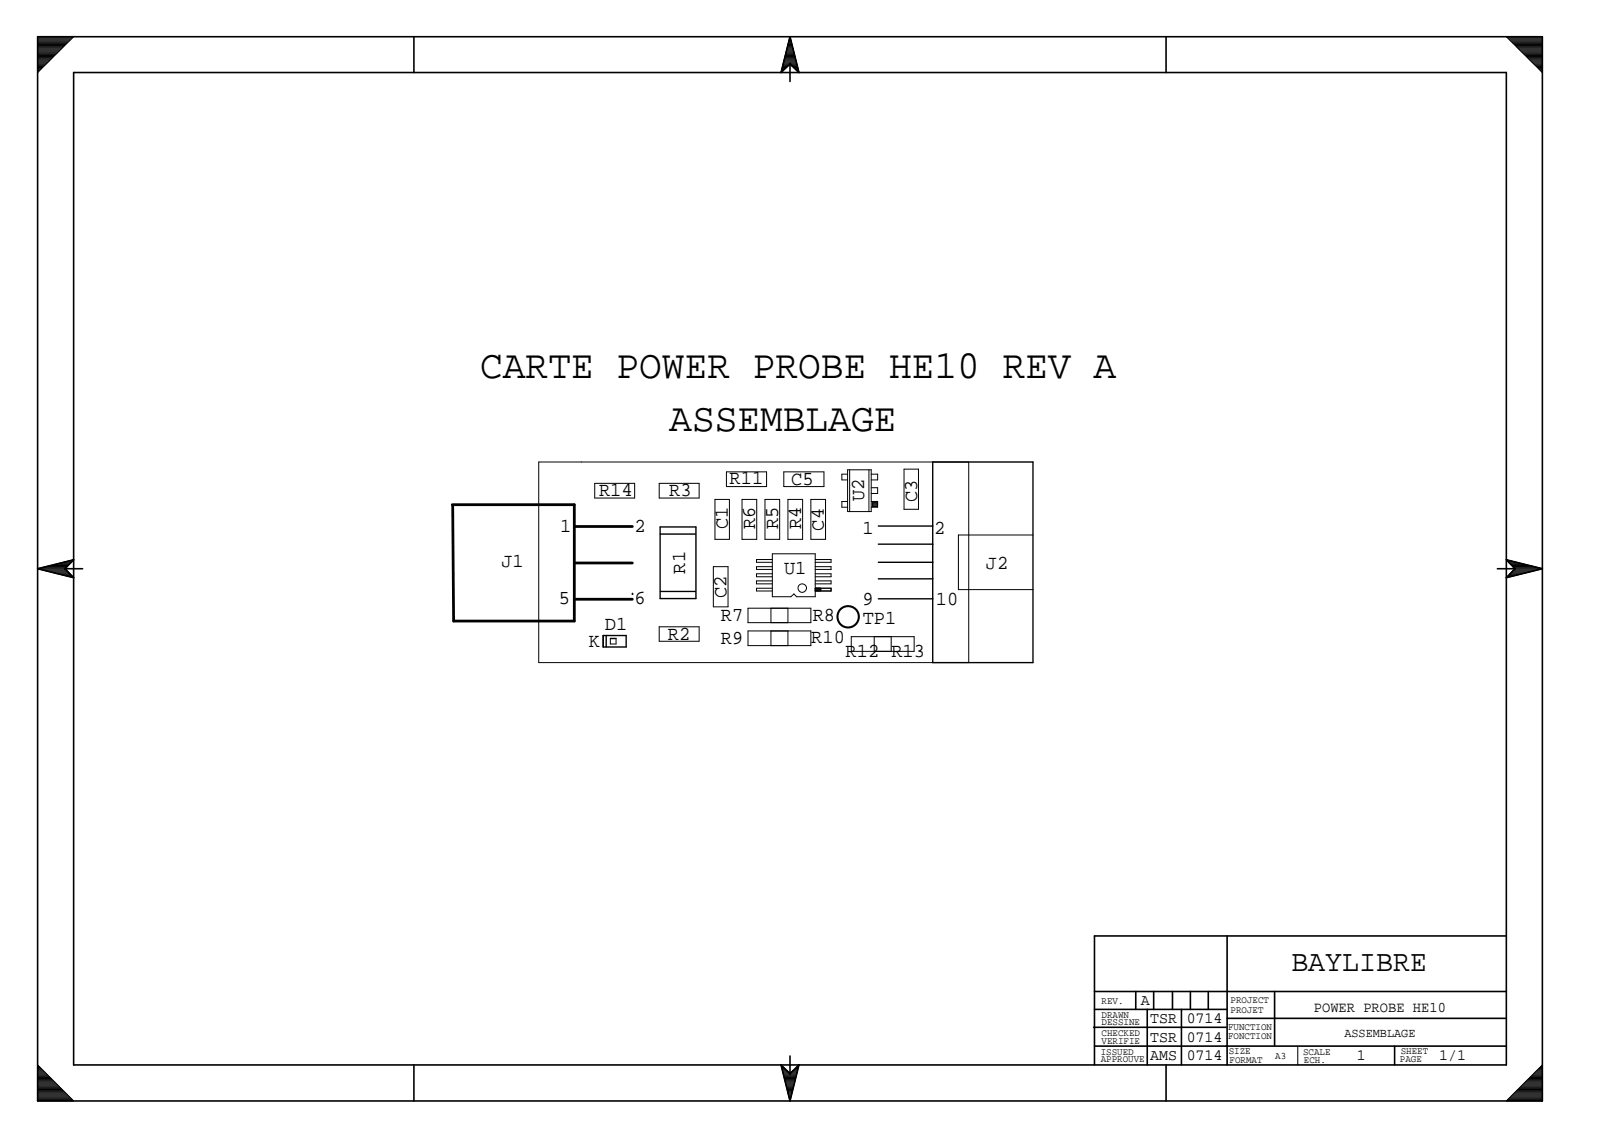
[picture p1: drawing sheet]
<svg xmlns="http://www.w3.org/2000/svg" width="297mm" height="210mm" viewBox="0 0 297 210" stroke-linecap="round" stroke-linejoin="round" font-family="sans-serif">
<g fill="none" stroke="#000" stroke-width=".18">
<path d="M6.9 13.3h.1M6.9 13.1h.3M6.9 13h.5M6.9 12.8h.6M6.9 12.6h.8M6.9 12.4h1M6.9 12.3h1.1M6.9 12.1h1.3M6.9 11.9h1.5M6.9 11.8h1.6M6.9 11.6h1.8M6.9 11.4h2"/>
<path d="M6.9 11.3h2.2M6.9 11.1h2.3M6.9 10.9h2.5M6.9 10.8h2.7M6.9 10.6h2.8M6.9 10.4h3M6.9 10.2h3.2M6.9 10.1h3.3M6.9 9.9h3.5M6.9 9.7h3.7M6.9 9.6h3.8M6.9 9.4h4"/>
<path d="M6.9 9.2h4.2M6.9 9.1h4.4M6.9 8.9h4.5M6.9 8.7h4.7M6.9 8.6h4.9M6.9 8.4h5M6.9 8.2h5.2M6.9 8h5.4M6.9 7.9h5.5M6.9 7.7h5.7M6.9 7.5h5.9M6.9 7.4h6.1"/>
<path d="M6.9 7.2h6.2M6.9 7h6.4M6.9 6.9h6.6M6.9 6.8h6.7l-6.7 6.6zM144.1 13.3h.1M144.1 13.1h.3M144.2 13h.4M144.2 12.8h.5M144.3 12.6h.6M144.3 12.4h.8M144.4 12.3h.9M144.4 12.1h1.1"/>
<path d="M144.4 11.9h1.3M144.5 11.8h2.5M144.5 11.6h2.5M144.6 11.4h2.3M144.6 11.3h2.3M144.6 11.1h2.3M144.7 10.9h2.1M144.7 10.8h2.1M144.8 10.6h1.9M144.8 10.4h1.9M144.9 10.2h1.7M144.9 10.1h1.7"/>
<path d="M144.9 9.9h1.7M145 9.7h1.5M145 9.6h1.5M145.1 9.4h1.3M145.1 9.2h1.3M145.2 9.1h1.1M145.2 8.9h1.1M145.2 8.7h1.1M145.3 8.6h.9M145.3 8.4h.9M145.4 8.2h.7M145.4 8h.7"/>
<path d="M145.5 7.9h.5M145.5 7.7h.5M145.5 7.5h.5M145.6 7.4h.3M145.6 7.2h.3M145.7 7h.1M145.7 6.9h.1M145.8 6.8l1.6 6.6-1.6-1.5-1.7 1.5zM145.8 11.9h1.3M146 12.1h1.1M146.2 12.3h.9M146.4 12.4h.8"/>
<path d="M146.6 12.6h.6M146.8 12.8h.5M146.9 13h.4M147.1 13.1h.3M147.3 13.3h.1M277.9 6.8h6.7v6.6zM278 6.9h6.6M278.2 7h6.4M278.4 7.2h6.2M278.5 7.4h6.1M278.7 7.5h5.9M278.9 7.7h5.7"/>
<path d="M279.1 7.9h5.5M279.2 8h5.4M279.4 8.2h5.2M279.6 8.4h5M279.7 8.6h4.9M279.9 8.7h4.7M280.1 8.9h4.5M280.2 9.1h4.4M280.4 9.2h4.2M280.6 9.4h4M280.8 9.6h3.8M280.9 9.7h3.7"/>
<path d="M281.1 9.9h3.5M281.3 10.1h3.3M281.4 10.2h3.2M281.6 10.4h3M281.8 10.6h2.8M281.9 10.8h2.7M282.1 10.9h2.5M282.3 11.1h2.3M282.4 11.3h2.2M282.6 11.4h2M282.8 11.6h1.8M283 11.8h1.6"/>
<path d="M283.1 11.9h1.5M283.3 12.1h1.3M283.5 12.3h1.1M283.6 12.4h1M283.8 12.6h.8M284 12.8h.6M284.1 13h.5M284.3 13.1h.3M284.5 13.3h.1M99.4 85.2h79.3v37h-79.3zM109.7 89.2h7.4v2.7h-7.4zM121.6 89.2h7.4v2.7h-7.4z"/>
<path d="M131.9 92.1h2.7v7.4h-2.7zM134 87h7.4v2.7h-7.4zM136.9 92.1h2.7v7.4h-2.7zM141.1 92.1h2.7v7.4h-2.7zM144.6 87h7.4v2.7h-7.4zM145.4 92.1h2.7v7.4h-2.7zM149.6 92.1h2.7v7.4h-2.7zM156.4 92.5h-1.1v1.1h1.1M156.4 87.5h-1.1v1h1.1M156.4 86.7h4.3v7.7h-4.3zM156.8 86.7v7.7M160.3 86.7v7.7"/>
<path d="M160.7 92.5h1.2v1.1h-1.2M160.7 87.5h1.2v1h-1.2M160.7 90h1.2v1h-1.2M161 92.5h.9v.9h-.9zM161 93.3h.9M161 93.2h.9M161 93h.9M161 92.8h.9M161 92.7h.9M166.8 86.5h2.7v7.4h-2.7zM190.6 98.7h-13.8v10.1h13.8M6.9 104.9l6.7-1.6-1.5 1.6 1.5 1.7z"/>
<path d="M7.2 104.8h4.9M7.4 105h4.8M7.9 104.6h4.4M8 105.2h4.3M8.6 104.5h3.8M8.7 105.3h3.8M9.3 104.3h3.3M9.4 105.5h3.2M9.9 104.1h2.8M10.1 105.7h2.7M10.6 104h2.3M10.7 105.8h2.3"/>
<path d="M11.3 103.8h1.8M11.4 106h1.7M12 103.6h1.2M12.1 106.2h1.1M12.7 103.5h.7M12.8 106.3h.6M13.3 103.3h.2M13.5 106.5h.1M112.6 117.7h1.1v1.1h-1.1zM112.6 117.8h1.1M116.5 109.6h.3M116.7 109.4v.3"/>
<path d="M121.6 115.6h7.4v2.7h-7.4zM131.6 104.5h2.7v7.4h-2.7zM138 116.4h11.6v2.7h-11.6zM138 112.2h11.6v2.7h-11.6zM142.2 112.2v2.7M142.2 116.4v2.7M142.5 105.8h-2.9v.6h2.9M142.5 104.5h-2.9v.5h2.9M142.5 107.1h-2.9v.6h2.9M142.5 103.2h-2.9v.5h2.9M142.5 108.5h-2.9v.5h2.9M142.5 102.2h7.9v7.9h-3.4l-.5-.5-.6 .5h-3.4z"/>
<path d="M145.4 112.2v2.7M145.4 116.4v2.7M150.4 108.5h1v.5h-1zM150.4 105.8h2.9v.6h-2.9M150.4 108.9h1.1M150.4 108.7h1.1M150.4 108.5h1.1M150.4 104.5h2.9v.5h-2.9M150.4 107.1h2.9v.6h-2.9M150.4 108.5h2.9v.5h-2.9M150.4 103.2h2.9v.5h-2.9M157.1 117.4h11.6v2.7h-11.6z"/>
<path d="M161.3 117.4v2.7M164.4 117.4v2.7M277.9 103.3l6.7 1.6-6.7 1.7 1.5-1.7zM278 106.5h.1M278 103.3h.2M278.1 106.3h.6M278.1 103.5h.7M278.3 106.2h1.1M278.3 103.6h1.2M278.4 106h1.7M278.4 103.8h1.8M278.5 105.8h2.3"/>
<path d="M278.6 104h2.3M278.7 105.7h2.7M278.8 104.1h2.8M278.9 105.5h3.2M278.9 104.3h3.3M279 105.3h3.8M279.1 104.5h3.8M279.2 105.2h4.3M279.2 104.6h4.4M279.3 105h4.8M279.4 104.8h4.9M6.9 199.9h3.6"/>
<path d="M6.9 199.8h3.4M6.9 199.6h3.2M6.9 199.4h3M6.9 199.3h2.9M6.9 199.1h2.7M6.9 198.9h2.5M6.9 198.8h2.4M6.9 198.6h2.2M6.9 198.4h2M6.9 198.2h1.9M6.9 198.1h1.7M6.9 197.9h1.5"/>
<path d="M6.9 197.7h1.4M6.9 197.6h1.2M6.9 197.4h1M6.9 197.2h.8M6.9 197.1h.7M6.9 196.9h.5M6.9 196.7h.3M6.9 196.6h.2M6.9 196.4l6.7 6.7h-6.7zM144.1 196.4l1.7 1.6 1.6-1.6-1.6 6.7zM144.1 196.6h.1M144.2 196.7h.2"/>
<path d="M144.2 196.9h.4M144.3 197.1h.5M144.3 197.2h.6M144.4 197.4h.8M144.4 197.6h.9M144.4 197.7h1.1M144.5 197.9h1.2M144.5 198.1h2.5M144.6 198.2h2.3M144.6 198.4h2.3M144.6 198.6h2.3M144.7 198.8h2.1"/>
<path d="M144.7 198.9h2.1M144.8 199.1h1.9M144.8 199.3h1.9M144.9 199.4h1.7M144.9 199.6h1.7M144.9 199.8h1.7M145 199.9h1.5M145.8 197.9h1.2M146 197.7h1.1M146.2 197.6h.9M146.3 197.4h.8M146.6 197.2h.6"/>
<path d="M146.7 197.1h.5M146.9 196.9h.4M147.1 196.7h.2M147.3 196.6h.1M239.4 193v3.4M281 199.9h3.6M281.2 199.8h3.4M281.4 199.6h3.2M281.6 199.4h3M281.7 199.3h2.9M281.9 199.1h2.7M282.1 198.9h2.5"/>
<path d="M282.2 198.8h2.4M282.4 198.6h2.2M282.6 198.4h2M282.7 198.2h1.9M282.9 198.1h1.7M283.1 197.9h1.5M283.2 197.7h1.4M283.4 197.6h1.2M283.6 197.4h1M283.8 197.2h.8M283.9 197.1h.7M284.1 196.9h.5"/>
<path d="M284.3 196.7h.3M284.4 196.6h.2M284.6 196.4v6.7h-6.7zM6.9 203h6.6M6.9 202.8h6.4M6.9 202.6h6.3M6.9 202.5h6.1M6.9 202.3h5.9M6.9 202.1h5.8M6.9 202h5.6M6.9 201.8h5.4M6.9 201.6h5.2"/>
<path d="M6.9 201.5h5.1M6.9 201.3h4.9M6.9 201.1h4.7M6.9 201h4.6M6.9 200.8h4.4M6.9 200.6h4.2M6.9 200.4h4.1M6.9 200.3h3.9M6.9 200.1h3.7M145 200.1h1.5M145.1 200.3h1.3M145.1 200.4h1.3"/>
<path d="M145.2 200.6h1.1M145.2 200.8h1.1M145.2 201h1.1M145.3 201.1h.9M145.3 201.3h.9M145.4 201.6h.7M145.4 201.5h.7M145.4 201.8h.6M145.5 202h.5M145.5 202.1h.5M145.5 202.3h.4M145.6 202.5h.3"/>
<path d="M145.6 202.6h.2M145.7 202.8h.1M145.7 203h.1M278 203h6.6M278.2 202.8h6.4M278.3 202.6h6.3M278.5 202.5h6.1M278.7 202.3h5.9M278.8 202.1h5.8M279 202h5.6M279.2 201.8h5.4M279.4 201.6h5.2"/>
<path d="M279.5 201.5h5.1M279.7 201.3h4.9M279.9 201.1h4.7M280 201h4.6M280.2 200.8h4.4M280.4 200.6h4.2M280.5 200.4h4.1M280.7 200.3h3.9M280.9 200.1h3.7"/>
<circle cx="148" cy="108.5" r=".78"/>
</g>
<g fill="none" stroke="#000" stroke-width=".3">
<path d="M6.9 6.8h277.7v196.3h-277.7zM13.6 13.4h264.3v183h-264.3zM76.4 6.8v6.6M145.8 11.7v3.3M145.8 6.8l1.6 6.6-1.6-1.7-1.7 1.7zM215.1 6.8v6.6M6.9 104.9l6.7-1.6-1.7 1.6 1.7 1.7zM11.9 104.9h3.3M276.3 104.9h3.3M277.9 103.3l6.7 1.6-6.7 1.7 1.7-1.7zM226.4 172.6v23.8M277.9 172.6h-76v23.8"/>
<path d="M76.4 196.4v6.7M144.1 196.4l1.7 1.7 1.6-1.7-1.6 6.7zM145.8 194.8v3.3M201.8 189.5h24.4M201.9 193h76M201.9 186.2h24.5M201.9 182.9h76M209.5 182.9v3.3M211.7 186.2v10.2M212.8 182.9v3.3M215.1 196.4v6.7M216.3 182.9v3.3"/>
<path d="M218 186.2v10.2M219.6 182.9v3.3M222.9 182.9v3.3M226.4 187.8h51.5M235.2 182.9v10.1M257.3 193v3.4"/>
</g>
<path d="M83.4 93.1h22.6v21.5h-22.3l-.2-21.3M106 97.1h10.7M106 110.5h10.7M106 103.8h10.7" fill="none" stroke="#000" stroke-width=".51"/>
<path d="M121.8 97.2h6.6v13.2h-6.6zM121.8 98.5h6.5M162 97h10.1M172.1 85.2h18.5v37h-18.5zM111.3 117.2h4.2v2.1h-4.2zM111.8 117.2v2.1M121.8 109.1h6.5M162 106.8h10.1M162 110.4h10.1M162 103.7h10.1M162 100.4h10.1" fill="none" stroke="#000" stroke-width=".25"/>
<circle cx="156.5" cy="113.8" r="1.98" fill="none" stroke="#000" stroke-width=".38"/>
<g font-size="7.4">
<text x="88.6" y="69.8">CARTE POWER PROBE HE10 REV A</text>
<text x="123.5" y="79.5">ASSEMBLAGE</text>
</g>
<text font-size="5.5" x="238.2" y="179.1">BAYLIBRE</text>
<g font-size="3.7">
<text x="134.6" y="89.2">R11</text>
<text x="146" y="89.5">C5</text>
<text x="110.5" y="91.6">R14</text>
<text x="123.5" y="91.6">R3</text>
<text x="159.4" y="92.5" transform="rotate(-90 159.4 92.5)">U2</text>
<text x="169.2" y="92.6" transform="rotate(-90 169.2 92.6)">C3</text>
<text x="103.4" y="98.2">1</text>
<text x="117.1" y="98.2">2</text>
<text x="134.3" y="97.6" transform="rotate(-90 134.3 97.6)">C1</text>
<text x="139.3" y="97.6" transform="rotate(-90 139.3 97.6)">R6</text>
<text x="143.5" y="97.6" transform="rotate(-90 143.5 97.6)">R5</text>
<text x="147.8" y="97.6" transform="rotate(-90 147.8 97.6)">R4</text>
<text x="152" y="97.9" transform="rotate(-90 152 97.9)">C4</text>
<text x="159.1" y="98.4">1</text>
<text x="172.4" y="98.4">2</text>
<text x="92.5" y="104.5">J1</text>
<text x="126.4" y="105.8" transform="rotate(-90 126.4 105.8)">R1</text>
<text x="144.6" y="105.8">U1</text>
<text x="181.9" y="105">J2</text>
<text x="103.1" y="111.4">5</text>
<text x="117.1" y="111.4">6</text>
<text x="134" y="110.3" transform="rotate(-90 134 110.3)">C2</text>
<text x="159.1" y="111.7">9</text>
<text x="172.7" y="111.7">10</text>
<text x="108.7" y="119.3">K</text>
<text x="111.6" y="116.2">D1</text>
<text x="123.2" y="118">R2</text>
<text x="133" y="118.8">R9</text>
<text x="133" y="114.6">R7</text>
<text x="149.7" y="118.5">R10</text>
<text x="149.9" y="114.6">R8</text>
<text x="159.2" y="115.1">TP1</text>
<text x="156" y="121.2">R12 R13</text>
</g>
<g font-size="2.9">
<text x="210.5" y="185.4">A</text>
<text x="212.2" y="188.8">TSR</text>
<text x="218.9" y="188.8">0714</text>
<text x="212.2" y="195.5">AMS</text>
<text x="212.2" y="192.2">TSR</text>
<text x="218.9" y="195.5">0714</text>
<text x="218.9" y="192.2">0714</text>
<text x="250.4" y="195.5">1</text>
<text x="265.5" y="195.5">1/1</text>
</g>
<text font-size="2.7" x="242.4" y="186.7">POWER PROBE HE10</text>
<text font-size="2.3" x="248" y="191.3">ASSEMBLAGE</text>
<g font-size="1.8">
<text x="203.2" y="185.2">REV.</text>
<text x="227" y="185">PROJECT</text>
<text x="203.2" y="191.2">CHECKED</text>
<text x="203.2" y="189">DESSINE</text>
<text x="203.2" y="187.7">DRAWN</text>
<text x="226.6" y="191.6">FONCTION</text>
<text x="226.6" y="190">FUNCTION</text>
<text x="227" y="186.9">PROJET</text>
<text x="203.1" y="196">APPROUVE</text>
<text x="203.1" y="194.6">ISSUED</text>
<text x="203.2" y="192.5">VERIFIE</text>
<text x="226.7" y="194.5">SIZE</text>
<text x="226.9" y="196.1">FORMAT</text>
<text x="235.3" y="195.3">A3</text>
<text x="240.4" y="194.6">SCALE</text>
<text x="240.6" y="196.1">ECH.</text>
<text x="258.3" y="196">PAGE</text>
<text x="258.4" y="194.5">SHEET</text>
</g>
</svg>
